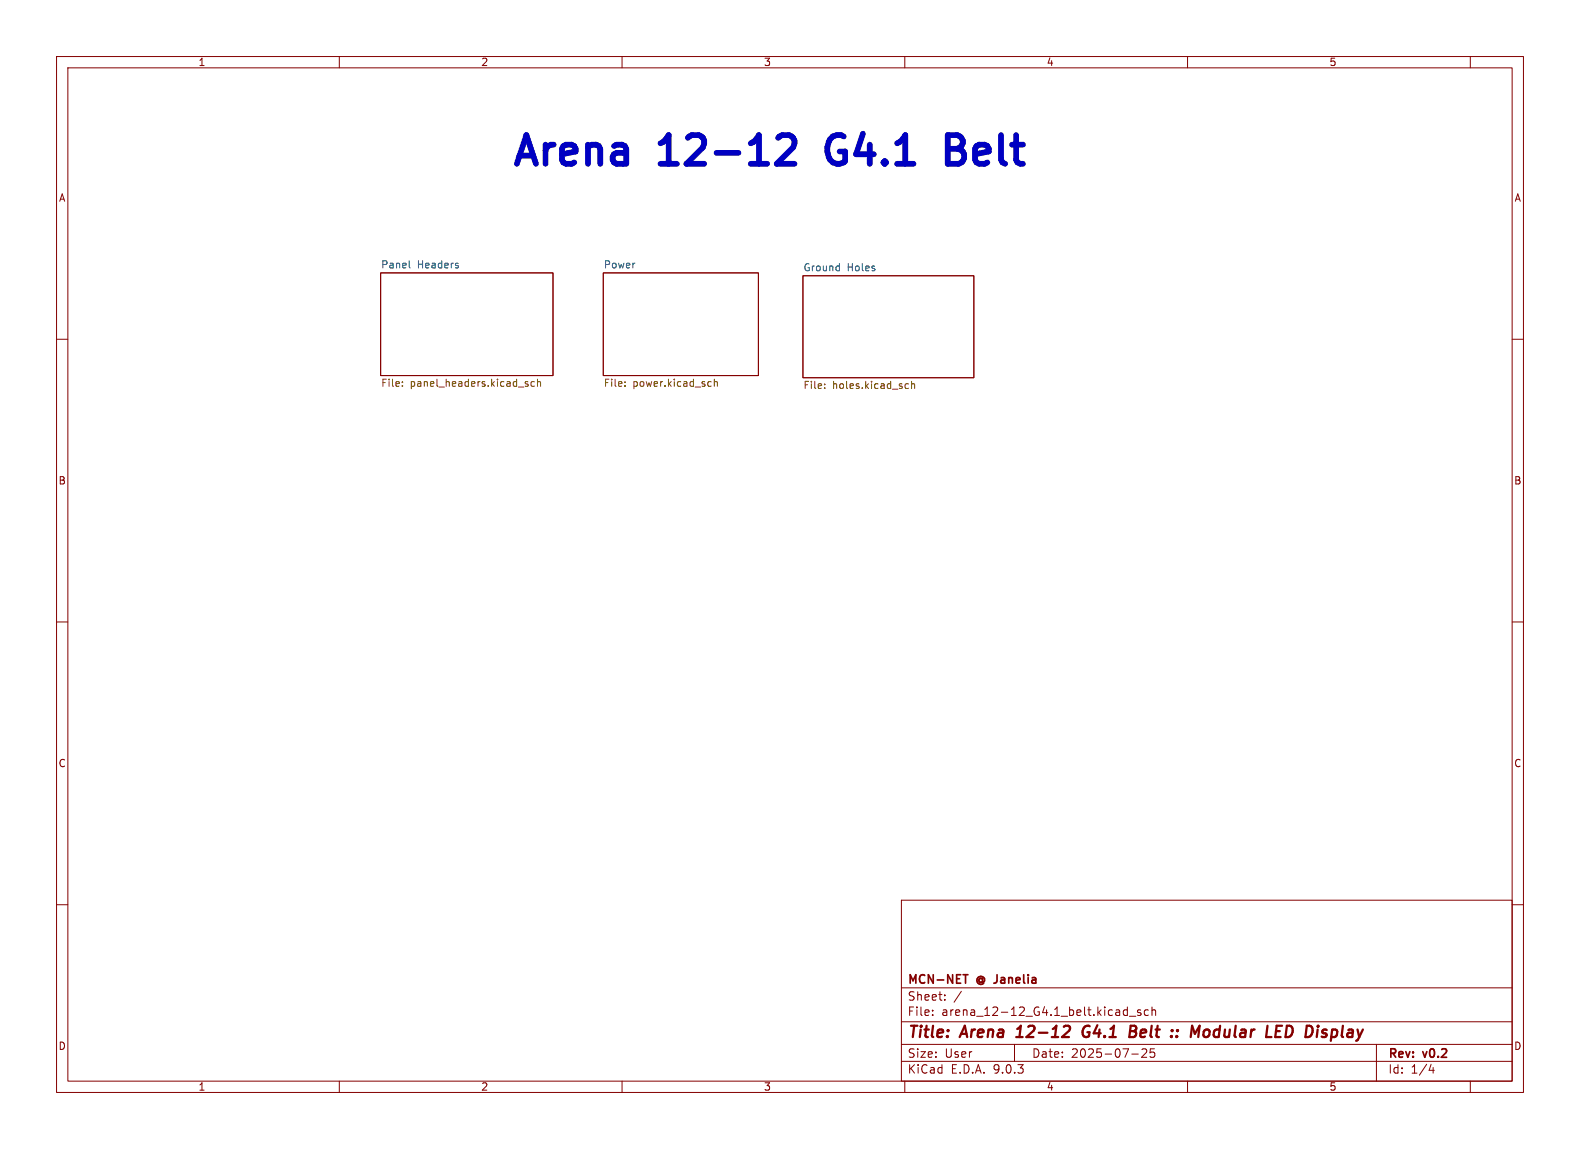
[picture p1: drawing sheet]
<svg xmlns="http://www.w3.org/2000/svg" width="279mm" height="203mm" viewBox="0 0 279 203" stroke-linecap="round" stroke-linejoin="round" font-family="sans-serif">
<g fill="none" stroke="#840000" stroke-width=".18">
<path d="M10 10h259.4v183.2h-259.4zM12 12h255.4v179.2h-255.4zM60 10v2M110 10v2M160 10v2M210 10v2M260 10v2M67.3 48.3h30.5v18.1h-30.5zM106.7 48.3h27.4v18.1h-27.4zM142 48.8h30.2v18h-30.2zM10 60h2M267.4 60h2"/>
<path d="M10 110h2M267.4 110h2M159.4 159.2h108v32h-108zM10 160h2M159.4 174.7h108M164.9 179.4v.2M164.9 178.7v.1M167.1 176.7v.2M167.1 176v.1M170 175.3l-1.3 1.9M198.9 178.6l.5 .1M199.4 178.1v1.5"/>
<path d="M199.4 179.5l-.5 .1M199.7 179.7h1.2M201.7 178.7l-.3-.1-.3 .2 .1 .2 .5 .2v.3h-.6M203.1 178.7l-.5-.1-.2 .3v.4l.1 .2h.6M203.7 178.7l.2-.1 .4 .1 .1 .9M203.7 178.1v1.5M267.4 160h2M60 191.2v2M110 191.2v2M159.4 187.7h108M159.4 184.7h108M159.4 180.7h108"/>
<path d="M160 191.2v2M179.4 184.7v3M200.1 186.4h1.2M201.9 185.6l.6-.1 .2 .1 .1 .3-.9 1.1h.9M204.1 185.5h-.7v.7l.2-.1h.5l.1 .2-.1 .5-.2 .2-.5-.2M210 191.2v2M243.4 184.7v6.5M253.1 188.2l-.4 1.1h.9M253.4 188.8v1M260 191.2v2"/>
</g>
<g fill="none" stroke="#840000" stroke-width=".4">
<path d="M179.7 183.4h1.1M180.3 181.7l-.4 .3M188.4 181.4h.5a.45 .45 0 0 1 .3 .6l-.1 .3-1.3 1.1h1.2M192.3 182.5h.4M192.5 181.4a1.13 1.13 0 0 0-1 .7 1.13 1.13 0 0 0 .2 1.2l.3 .1 .5-.1M199.8 182.4h.7M199.9 181.4h.7a.49 .49 0 0 1 .4 .5 .49 .49 0 0 1-.5 .5M200.5 182.4l.3 .1a.58 .58 0 0 1-.3 .9h-.8M210.6 183.4l.2-2 .5 1.4 .8-1.4-.2 2M213.1 182.2a.5 .5 0 0 1 .8 .3l-.1 .5a.62 .62 0 0 1-.7 .4M228 181.4h-.4l-.3 2 .8-.1M235.4 183.3l.6 .1"/>
<path d="M235.6 182.1l-.3 2M235.8 182.1l-.2 .1"/>
</g>
<path d="M170.3 172.4h.9M170.7 172.4v1.5" fill="none" stroke="#840000" stroke-width=".3"/>
<path d="M72.4 46.1v1.1l.2 .2M81 47v.3M148.3 47l.1 .1M148.4 46.6v1.3M148.4 47.8l-.1 .1" fill="none" stroke="#006464" stroke-width=".18"/>
<g fill="none" stroke="#725600" stroke-width=".18">
<path d="M71.2 68.2v.1M71.2 67.5v.2M93.1 67.9l.3 .1v.1l-.2 .2h-.2M93.1 67.5h.3M94.5 67.5h-.4l-.2 .2 .1 .6h.5M95 67.6l.2-.1h.3l.1 .8M95 67.1v1.2M110.5 68.2v.1M110.5 67.5v.2M125.4 67.5h.4M125.8 68.3h-.4M126.3 67.6l.2-.1h.3l.1 .8"/>
<path d="M126.3 67.1v1.2M145.8 68.6v.1M145.8 67.9v.1M160.3 67.9h.4M160.7 68.6l-.4 .1M161.2 68l.2-.1h.3v.8M161.2 67.4v1.3"/>
</g>
<path d="M137.6 24.4l.7-.5h1.2a1.38 1.38 0 0 1 .8 2.2l-2.9 2.9h3.1M167.6 26.3h1.7M169.3 26.3l.7 .3M169.8 24.1l-.5-.2h-1.7v5.1h1.9M169.8 26.1l-.5 .2" fill="none" stroke="#0000c2" stroke-width="1"/>
<g font-size="7.1" fill="#0000c2">
<text x="89.9" y="30.7">Arena</text>
<text x="116.8" y="30.7">12-12</text>
<text x="148.4" y="30.7">G4.1</text>
<text x="171.5" y="30.7">Belt</text>
</g>
<g font-size="2.8" fill="#840000">
<text x="160.4" y="184.1">Title:</text>
<text x="170.1" y="184.1">Arena</text>
<text x="180.7" y="184.1">12-12</text>
<text x="193.1" y="184.1">G4.1</text>
<text x="202.2" y="184.1">Belt</text>
<text x="210.4" y="184.1">::</text>
<text x="214.6" y="184.1">Modular</text>
<text x="228.8" y="184.1">LED</text>
<text x="236.5" y="184.1">Display</text>
</g>
<g font-size="2.1" fill="#840000">
<text x="160.4" y="179.9">File:</text>
<text x="160.4" y="177.2">Sheet:</text>
<text x="160.4" y="174.4">MCN-NET</text>
<text x="166.5" y="179.9">arena_12-12_G4.1_belt.kicad_sch</text>
<text x="172.9" y="174.4">@ Janelia</text>
<text x="160.4" y="190.1">KiCad</text>
<text x="160.4" y="187.3">Size:</text>
<text x="167.1" y="187.3">User</text>
<text x="168.1" y="190.1">E.D.A.</text>
<text x="175.7" y="190.1">9.0.3</text>
<text x="182.4" y="187.3">Date:</text>
<text x="189.4" y="187.3">2025-07-25</text>
<text x="245.4" y="187.5">Rev:</text>
<text x="245.4" y="190.1">Id:</text>
<text x="249.5" y="190.1">1/4</text>
<text x="251.8" y="187.5">v0.2</text>
</g>
<g font-size="1.8" fill="#840000">
<text x="35" y="11.9">1</text>
<text x="85" y="11.9">2</text>
<text x="135" y="11.9">3</text>
<text x="185" y="11.9">4</text>
<text x="235" y="11.9">5</text>
<text x="10.3" y="35.9">A</text>
<text x="267.7" y="35.9">A</text>
<text x="10.3" y="85.9">B</text>
<text x="267.7" y="85.9">B</text>
<text x="10.3" y="135.9">C</text>
<text x="267.7" y="135.9">C</text>
<text x="10.3" y="185.9">D</text>
<text x="267.7" y="185.9">D</text>
<text x="35" y="193.1">1</text>
<text x="85" y="193.1">2</text>
<text x="135" y="193.1">3</text>
<text x="185" y="193.1">4</text>
<text x="235" y="193.1">5</text>
</g>
<g font-size="1.8" fill="#006464">
<text x="67.3" y="47.5">Panel</text>
<text x="73.8" y="47.5">Headers</text>
<text x="106.7" y="47.5">Power</text>
<text x="142" y="48.1">Ground</text>
<text x="149.8" y="48.1">Holes</text>
</g>
<g font-size="1.8" fill="#725600">
<text x="67.3" y="68.7">File:</text>
<text x="72.5" y="68.7">panel_headers.kicad_sch</text>
<text x="106.7" y="68.7">File:</text>
<text x="111.9" y="68.7">power.kicad_sch</text>
<text x="142" y="69.1">File:</text>
<text x="147.2" y="69.1">holes.kicad_sch</text>
</g>
</svg>
